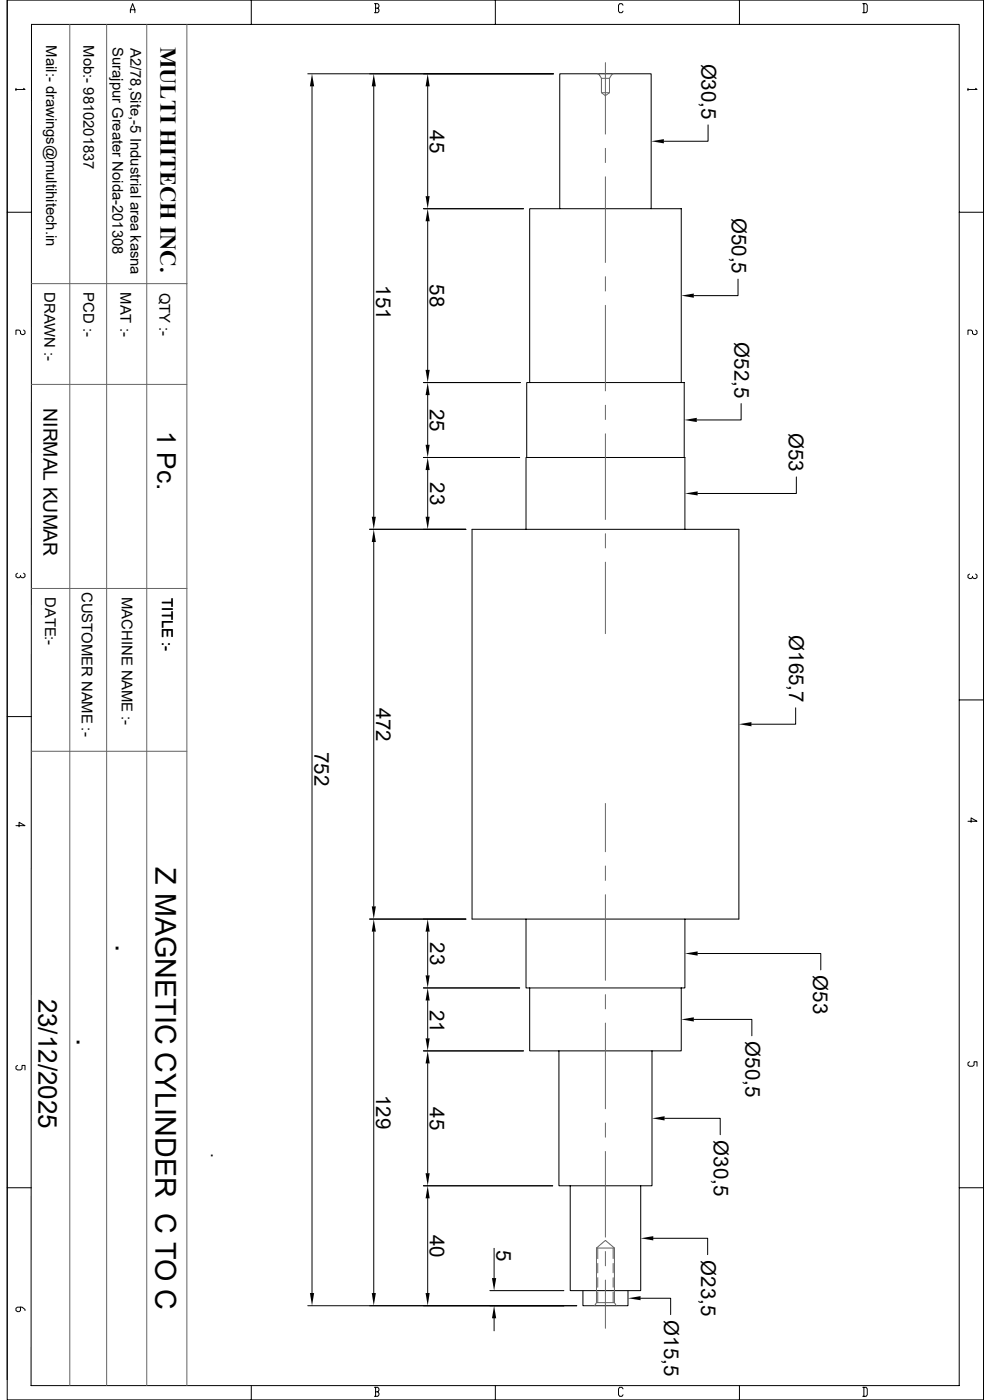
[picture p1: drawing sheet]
<svg xmlns="http://www.w3.org/2000/svg" width="297mm" height="420mm" viewBox="0 0 297 420" stroke-linecap="round" stroke-linejoin="round" font-family="sans-serif">
<g fill="none" stroke="#000" stroke-width=".3">
<path d="M2.2 0v419.9h292.6v-419.9h-292.6v413.9M9.4 7.3h278.1v408.4h-278.2zM9.4 7.3h.1M39.1 3.8v-.9l.7-1.8 .6 1.8v.9M39.1 2.9h1.3M75.3 0v7.3M112.2 1.1h1l.4 .5v.4l-.4 .5M112.6 2.5h.6l.4 .4v.4l-.4 .5h-1M112.6 1.1v2.7M148.5 0v7.3M186.7 1.6l-.3-.5h-.7l-.3 .5v1.7l.3 .5h.7l.3-.5M221.6 0v7.3"/>
<path d="M258.6 1.1h1l.3 .5v1.7l-.3 .5h-1M258.9 1.1v2.7M4.8 26.5v.7M7.1 26.5l.4 .3h-2.7M92.2 22.1h73.7M93.5 25.9v362M112 25.9v129.1M128.2 25.9v32.9M212.2 37.5v4.9h-13.2M290.1 26.5v.7M292.4 26.5l.4 .3h-2.7M2.2 63.7h7.2"/>
<path d="M126.9 62.6h30M128.2 66.4v44.6M167.8 62.6v-40.5h27.4v40.5M287.5 63.7h7.3M7.1 99l.4 .4v.6l-.4 .4h-.5l-.5-.4v-.6l-.4-.4h-.9v1.4M221.2 83.7v5h-13.3M292.4 99l.4 .4v.6l-.4 .4h-.5l-.4-.4v-.6l-.5-.4h-.9v1.4M126.9 114.8h29.1M128.2 118.5v14.9M158.8 114.8v-52.2h45.4v52.2M126.9 137.2h28.8M157.9 137.2v-22.4h47.2v22.4"/>
<path d="M222.1 121.1v4.9h-13.3M110.8 158.8h28.8M128.2 141v14M141.5 158.8h79.9v116.9h-79.9zM157.6 158.8v-21.6h47.7v21.6M238.7 143.1v4.9h-29.6M5.2 172l-.4 .3v.7l.4 .3h.5l.4-.3M7.1 172l.4 .3v.7l-.4 .3h-.5l-.5-.3v-.4M112 162.6v109.3M290.6 172.2l-.5 .4v.6l.5 .4h.4l.5-.4M292.4 172.2l.4 .4v.6l-.4 .4h-.5l-.4-.4v-.3M2.2 215h7.2"/>
<path d="M238.5 212.3v5h-13.3M287.5 210h7.3M4.8 247.7h2.7l-1.8-1v1.3M290.1 246.4h2.7l-1.8-1v1.3M110.8 275.7h28.8M112 279.5v108.4M128.2 279.5v13.1M157.6 275.7v20.7h47.7v-20.7M126.9 296.4h28.8M158.8 296.4v18.9h45.4v-18.9M209.1 286h36.9v5M5.2 319.6l-.4 .4v.6l.4 .4h.9l.5-.4v-1h.9v1.4"/>
<path d="M126.9 315.3h30M128.2 300.1v11.4M128.2 319v33M167.5 315.3v40.4h27.9v-40.4M207.9 305.8h17.4v4.9M290.6 318.5l-.5 .4v.6l.5 .4h.9l.4-.4v-1h.9v1.4M199.2 335.5h16.7v4.9M2.2 356.3h7.2M126.9 355.7h38.8M128.2 359.5v28.4M170.9 355.7v31.5h21.1v-31.5M287.5 356.3h7.3"/>
<path d="M148.1 374.5v8.9M195.8 371.5h16.3v4.9M6.1 392.1v1l-.4 .4h-.5l-.4-.4v-.6l.4-.4h1.4l.9 .7v.3M92.2 391.7h80.6M146.8 387.2h22.2M148.1 395.5v3.7M174.7 387.2v4.5h13.5v-4.5M192 389.5h9v4.9M75.3 415.7v4.2M112.2 416.2h1l.4 .4v.5l-.4 .4M112.6 417.5h.6l.4 .5v.4l-.4 .5h-1M112.6 416.2v2.7"/>
<path d="M148.5 415.7v4.2M186.7 416.6l-.3-.4h-.7l-.3 .4v1.8l.3 .5h.7l.3-.5M221.6 415.7v4.2M258.6 416.2h1l.3 .4v1.8l-.3 .5h-1M258.9 416.2v2.7"/>
</g>
<g fill="#000">
<path d="M93.5 22.1l.6 3.8h-1.2zM112 22.1l.6 3.8h-1.2zM128.2 22.1l.6 3.8h-1.2zM127.6 58.8h1.2l-.6 3.8zM195.2 42.4l3.8-.7v1.3zM128.2 62.6l.6 3.8h-1.2zM204.2 88.7l3.7-.6v1.2zM128.2 114.8l.6 3.7h-1.2zM127.6 111h1.2l-.6 3.8zM127.6 133.4h1.2l-.6 3.8zM205.1 126l3.7-.7v1.3zM111.4 155h1.2l-.6 3.8z"/>
<path d="M128.2 137.2l.6 3.8h-1.2zM127.6 155h1.2l-.6 3.8zM205.3 148l3.8-.6v1.2zM112 158.8l.6 3.8h-1.2zM221.4 217.3l3.8-.7v1.3zM111.4 271.9h1.2l-.6 3.8zM112 275.7l.6 3.8h-1.2zM128.2 275.7l.6 3.8h-1.2zM127.6 292.6h1.2l-.6 3.8zM205.3 286l3.8-.6v1.3zM128.2 296.4l.6 3.7h-1.2zM127.6 311.5h1.2l-.6 3.8z"/>
<path d="M128.2 315.3l.6 3.7h-1.2zM204.2 305.8l3.7-.6v1.3zM195.4 335.5l3.8-.6v1.2zM127.6 352h1.2l-.6 3.7zM128.2 355.7l.6 3.8h-1.2zM192 371.5l3.8-.7v1.3zM92.9 387.9h1.2l-.6 3.8zM111.4 387.9h1.2l-.6 3.8zM127.6 387.9h1.2l-.6 3.8zM148.1 391.7l.6 3.8h-1.3zM147.4 383.4h1.3l-.6 3.8zM188.2 389.5l3.8-.7v1.3z"/>
</g>
<g fill="none" stroke="#636466" stroke-width=".3">
<path d="M20.9 7.3v408.4M32 7.3v408.4M44 7.3v408.4M56 7.3v408.4M181.4 18.8v21.4M179.1 22.1l.5 .3 .7 1.1M180.3 23.5v4.3h2.4M182.7 23.5v4.3l-1.3 .9-1.1-.9M183.8 22.1l-.5 .3-.6 1.1h-2.4M181.4 44.5v4.3M181.4 53v25.7M9.4 85.1h46.6"/>
<path d="M181.4 83v4.3M181.4 91.6v25.7M9.4 115.3h46.6M181.4 121.6v4.3M181.4 130.1v25.7M9.4 176.5h46.6M181.4 160.1v4.3M181.4 168.7v21.4M9.4 225.4h46.6M181.4 241v14.5M181.4 259.8v4.3M181.4 268.4v25.7"/>
<path d="M181.4 298.4v4.2M181.4 306.9v25.7M181.4 336.9v4.3M181.4 345.4v25.7M178.8 374.4v16.4h5.3M178.8 374.4h5.3v16.4M178.8 374.4l2.6-2.3 2.7 2.3M179.2 374.4v3.2M179.2 379v2.8M181.4 375.5v4.2M183.8 374.4v3.2M183.8 379v2.8"/>
<path d="M178.8 390.8l-.6 .9M179.2 383.3v2.9M179.2 387.6v3.2M181.4 384v14.5M183.8 383.3v2.9M183.8 387.6v3.2M184.1 390.8l.6 .9"/>
</g>
<g font-size="8.8">
<text x="34.7" y="283.3" transform="rotate(90 34.7 283.3)">.</text>
<text x="23" y="311.4" transform="rotate(90 23 311.4)">.</text>
</g>
<text font-size="8.6" x="46.6" y="260.1" transform="rotate(90 46.6 260.1)">Z MAGNETIC CYLINDER C TO C</text>
<g font-size="7.8">
<text x="47.1" y="129.2" transform="rotate(90 47.1 129.2)">1 Pc.</text>
<text x="11.6" y="299.6" transform="rotate(90 11.6 299.6)">23/12/2025</text>
</g>
<text font-size="6.8" x="48.1" y="14" transform="rotate(90 48.1 14)">MULTI HITECH INC.</text>
<g font-size="6.1">
<text x="210.3" y="19.1" transform="rotate(90 210.3 19.1)">Ø30,5</text>
<text x="128.9" y="39" transform="rotate(90 128.9 39)">45</text>
<text x="219.3" y="65.4" transform="rotate(90 219.3 65.4)">Ø50,5</text>
<text x="112.7" y="85.6" transform="rotate(90 112.7 85.6)">151</text>
<text x="128.9" y="85.3" transform="rotate(90 128.9 85.3)">58</text>
<text x="220.2" y="102.7" transform="rotate(90 220.2 102.7)">Ø52,5</text>
<text x="128.9" y="122.6" transform="rotate(90 128.9 122.6)">25</text>
<text x="236.4" y="129.8" transform="rotate(90 236.4 129.8)">Ø53</text>
<text x="128.9" y="144.7" transform="rotate(90 128.9 144.7)">23</text>
<text x="236.6" y="190.5" transform="rotate(90 236.6 190.5)">Ø165,7</text>
<text x="112.7" y="212.3" transform="rotate(90 112.7 212.3)">472</text>
<text x="94.2" y="225.5" transform="rotate(90 94.2 225.5)">752</text>
<text x="128.9" y="282.7" transform="rotate(90 128.9 282.7)">23</text>
<text x="243.7" y="292.6" transform="rotate(90 243.7 292.6)">Ø53</text>
<text x="128.8" y="302.9" transform="rotate(90 128.8 302.9)">21</text>
<text x="223.4" y="312.4" transform="rotate(90 223.4 312.4)">Ø50,5</text>
<text x="112.7" y="328.4" transform="rotate(90 112.7 328.4)">129</text>
<text x="128.9" y="332.1" transform="rotate(90 128.9 332.1)">45</text>
<text x="214" y="342.1" transform="rotate(90 214 342.1)">Ø30,5</text>
<text x="128.9" y="370.4" transform="rotate(90 128.9 370.4)">40</text>
<text x="148.8" y="374.9" transform="rotate(90 148.8 374.9)">5</text>
<text x="210.2" y="378" transform="rotate(90 210.2 378)">Ø23,5</text>
<text x="199.1" y="396" transform="rotate(90 199.1 396)">Ø15,5</text>
</g>
<text font-size="5.8" x="13.1" y="122.5" transform="rotate(90 13.1 122.5)">NIRMAL KUMAR</text>
<text font-size="5.2" x="63.2" y="345.8" transform="rotate(90 63.2 345.8)">.</text>
<g font-size="4.4">
<text x="13.8" y="13.6" transform="rotate(90 13.8 13.6)">Mail:- drawings@multihitech.in</text>
<text x="25" y="13.6" transform="rotate(90 25 13.6)">Mob:- 9810201837</text>
<text x="33.7" y="14.1" transform="rotate(90 33.7 14.1)">Surajpur Greater Noida-201308</text>
<text x="39.1" y="14.3" transform="rotate(90 39.1 14.3)">A2/78,Site,-5 Industrial area kasna</text>
<text x="13.3" y="87.6" transform="rotate(90 13.3 87.6)">DRAWN :-</text>
<text x="25" y="87.6" transform="rotate(90 25 87.6)">PCD :-</text>
<text x="36.1" y="87.6" transform="rotate(90 36.1 87.6)">MAT :-</text>
<text x="47.8" y="87.8" transform="rotate(90 47.8 87.8)">QTY :-</text>
<text x="13.5" y="179.1" transform="rotate(90 13.5 179.1)">DATE:-</text>
<text x="24.5" y="177.5" transform="rotate(90 24.5 177.5)">CUSTOMER NAME :-</text>
<text x="36.5" y="179.1" transform="rotate(90 36.5 179.1)">MACHINE NAME :-</text>
<text x="48.6" y="179.3" transform="rotate(90 48.6 179.3)">TITLE :-</text>
</g>
</svg>
